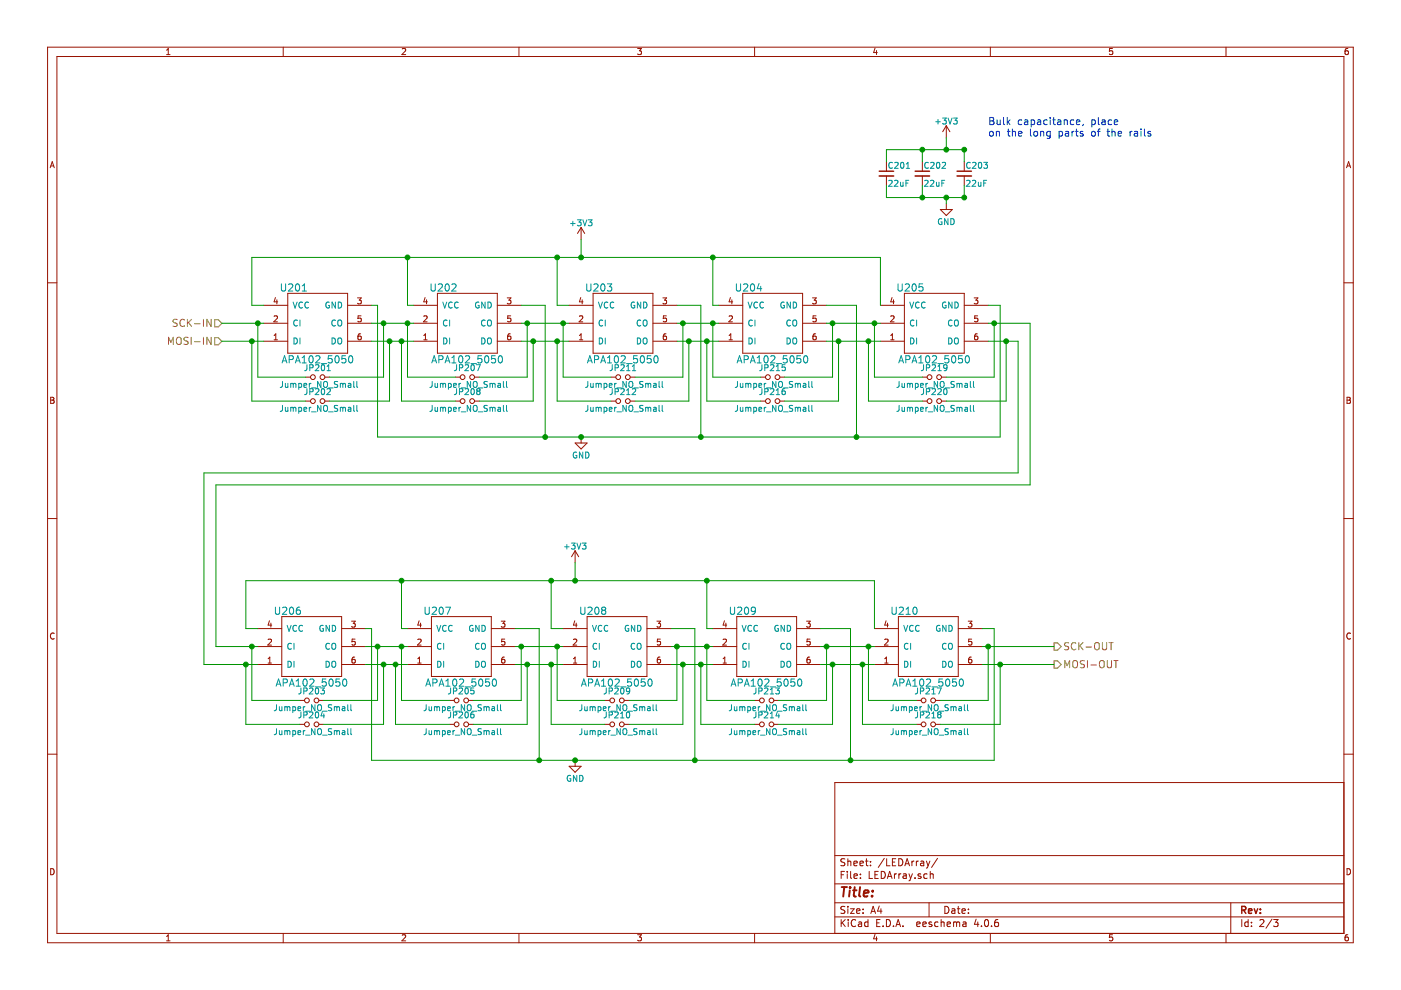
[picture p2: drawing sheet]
EESchema Schematic File Version 2
LIBS:power
LIBS:device
LIBS:transistors
LIBS:conn
LIBS:linear
LIBS:regul
LIBS:74xx
LIBS:cmos4000
LIBS:adc-dac
LIBS:memory
LIBS:xilinx
LIBS:microcontrollers
LIBS:dsp
LIBS:microchip
LIBS:analog_switches
LIBS:motorola
LIBS:texas
LIBS:intel
LIBS:audio
LIBS:interface
LIBS:digital-audio
LIBS:philips
LIBS:display
LIBS:cypress
LIBS:siliconi
LIBS:opto
LIBS:atmel
LIBS:contrib
LIBS:valves
LIBS:Borgel Custom
LIBS:sympetrum-v2 FF1.1-cache
EELAYER 25 0
EELAYER END
$Descr A4 11693 8268
encoding utf-8
Sheet 2 3
Title ""
Date ""
Rev ""
Comp ""
Comment1 ""
Comment2 ""
Comment3 ""
Comment4 ""
$EndDescr
$Comp
L +3V3 #PWR203
U 1 1
P 4850 2000
F 0 "#PWR203" H 4850 1850 50  0001 C CNN
F 1 "+3V3" H 4850 2140 50  0000 C CNN
F 2 "" H 4850 2000 50  0000 C CNN
F 3 "" H 4850 2000 50  0000 C CNN
	1    4850 2000
	1    0    0    -1  
$EndComp
$Comp
L GND #PWR204
U 1 1
P 4850 3650
F 0 "#PWR204" H 4850 3400 50  0001 C CNN
F 1 "GND" H 4850 3500 50  0000 C CNN
F 2 "" H 4850 3650 50  0000 C CNN
F 3 "" H 4850 3650 50  0000 C CNN
	1    4850 3650
	1    0    0    -1  
$EndComp
$Comp
L C_Small C202
U 1 1
P 7700 1450
F 0 "C202" H 7710 1520 50  0000 L CNN
F 1 "22uF" H 7710 1370 50  0000 L CNN
F 2 "Capacitors_SMD:C_0805" H 7700 1450 50  0001 C CNN
F 3 "" H 7700 1450 50  0001 C CNN
F 4 "Samsung" H 0   0   50  0001 C CNN "MFR"
F 5 "CL21A226KQCLRNC" H 0   0   50  0001 C CNN "MPN"
F 6 "DigiKey" H 0   0   50  0001 C CNN "SPR"
F 7 "1276-6687-1-ND" H 0   0   50  0001 C CNN "SPN"
F 8 "" H 0   0   50  0001 C CNN "SPURL"
	1    7700 1450
	1    0    0    -1  
$EndComp
$Comp
L C_Small C203
U 1 1
P 8050 1450
F 0 "C203" H 8060 1520 50  0000 L CNN
F 1 "22uF" H 8060 1370 50  0000 L CNN
F 2 "Capacitors_SMD:C_0805" H 8050 1450 50  0001 C CNN
F 3 "" H 8050 1450 50  0001 C CNN
F 4 "Samsung" H 0   0   50  0001 C CNN "MFR"
F 5 "CL21A226KQCLRNC" H 0   0   50  0001 C CNN "MPN"
F 6 "DigiKey" H 0   0   50  0001 C CNN "SPR"
F 7 "1276-6687-1-ND" H 0   0   50  0001 C CNN "SPN"
F 8 "" H 0   0   50  0001 C CNN "SPURL"
	1    8050 1450
	1    0    0    -1  
$EndComp
$Comp
L GND #PWR206
U 1 1
P 7900 1700
F 0 "#PWR206" H 7900 1450 50  0001 C CNN
F 1 "GND" H 7900 1550 50  0000 C CNN
F 2 "" H 7900 1700 50  0000 C CNN
F 3 "" H 7900 1700 50  0000 C CNN
	1    7900 1700
	1    0    0    -1  
$EndComp
$Comp
L +3V3 #PWR205
U 1 1
P 7900 1150
F 0 "#PWR205" H 7900 1000 50  0001 C CNN
F 1 "+3V3" H 7900 1290 50  0000 C CNN
F 2 "" H 7900 1150 50  0000 C CNN
F 3 "" H 7900 1150 50  0000 C CNN
	1    7900 1150
	1    0    0    -1  
$EndComp
$Comp
L C_Small C201
U 1 1
P 7400 1450
F 0 "C201" H 7410 1520 50  0000 L CNN
F 1 "22uF" H 7410 1370 50  0000 L CNN
F 2 "Capacitors_SMD:C_0805" H 7400 1450 50  0001 C CNN
F 3 "" H 7400 1450 50  0001 C CNN
F 4 "Samsung" H 0   0   50  0001 C CNN "MFR"
F 5 "CL21A226KQCLRNC" H 0   0   50  0001 C CNN "MPN"
F 6 "DigiKey" H 0   0   50  0001 C CNN "SPR"
F 7 "1276-6687-1-ND" H 0   0   50  0001 C CNN "SPN"
F 8 "" H 0   0   50  0001 C CNN "SPURL"
	1    7400 1450
	1    0    0    -1  
$EndComp
$Comp
L APA102_5050 U201
U 1 1
P 2650 2700
F 0 "U201" H 2450 3000 60  0000 C CNN
F 1 "APA102_5050" H 2650 2400 60  0000 C CNN
F 2 "Borgel Custom:LED-5050" H 2650 2300 60  0001 C CNN
F 3 "" H 2650 2250 60  0001 C CNN
F 4 "Choose one or both GND and VDD" H 2650 3250 60  0001 C CNN "Notes"
F 5 "" H 0   0   50  0001 C CNN "MFR"
F 6 "" H 0   0   50  0001 C CNN "MPN"
F 7 "" H 0   0   50  0001 C CNN "SPR"
F 8 "" H 0   0   50  0001 C CNN "SPN"
F 9 "" H 0   0   50  0001 C CNN "SPURL"
	1    2650 2700
	1    0    0    -1  
$EndComp
$Comp
L APA102_5050 U202
U 1 1
P 3900 2700
F 0 "U202" H 3700 3000 60  0000 C CNN
F 1 "APA102_5050" H 3900 2400 60  0000 C CNN
F 2 "Borgel Custom:LED-5050" H 3900 2300 60  0001 C CNN
F 3 "" H 3900 2250 60  0001 C CNN
F 4 "Choose one or both GND and VDD" H 3900 3250 60  0001 C CNN "Notes"
F 5 "" H 150 0   50  0001 C CNN "MFR"
F 6 "" H 150 0   50  0001 C CNN "MPN"
F 7 "" H 150 0   50  0001 C CNN "SPR"
F 8 "" H 150 0   50  0001 C CNN "SPN"
F 9 "" H 150 0   50  0001 C CNN "SPURL"
	1    3900 2700
	1    0    0    -1  
$EndComp
$Comp
L APA102_5050 U203
U 1 1
P 5200 2700
F 0 "U203" H 5000 3000 60  0000 C CNN
F 1 "APA102_5050" H 5200 2400 60  0000 C CNN
F 2 "Borgel Custom:LED-5050" H 5200 2300 60  0001 C CNN
F 3 "" H 5200 2250 60  0001 C CNN
F 4 "Choose one or both GND and VDD" H 5200 3250 60  0001 C CNN "Notes"
F 5 "" H 350 0   50  0001 C CNN "MFR"
F 6 "" H 350 0   50  0001 C CNN "MPN"
F 7 "" H 350 0   50  0001 C CNN "SPR"
F 8 "" H 350 0   50  0001 C CNN "SPN"
F 9 "" H 350 0   50  0001 C CNN "SPURL"
	1    5200 2700
	1    0    0    -1  
$EndComp
$Comp
L APA102_5050 U204
U 1 1
P 6450 2700
F 0 "U204" H 6250 3000 60  0000 C CNN
F 1 "APA102_5050" H 6450 2400 60  0000 C CNN
F 2 "Borgel Custom:LED-5050" H 6450 2300 60  0001 C CNN
F 3 "" H 6450 2250 60  0001 C CNN
F 4 "Choose one or both GND and VDD" H 6450 3250 60  0001 C CNN "Notes"
F 5 "" H 500 0   50  0001 C CNN "MFR"
F 6 "" H 500 0   50  0001 C CNN "MPN"
F 7 "" H 500 0   50  0001 C CNN "SPR"
F 8 "" H 500 0   50  0001 C CNN "SPN"
F 9 "" H 500 0   50  0001 C CNN "SPURL"
	1    6450 2700
	1    0    0    -1  
$EndComp
$Comp
L APA102_5050 U205
U 1 1
P 7800 2700
F 0 "U205" H 7600 3000 60  0000 C CNN
F 1 "APA102_5050" H 7800 2400 60  0000 C CNN
F 2 "Borgel Custom:LED-5050" H 7800 2300 60  0001 C CNN
F 3 "" H 7800 2250 60  0001 C CNN
F 4 "Choose one or both GND and VDD" H 7800 3250 60  0001 C CNN "Notes"
F 5 "" H 750 0   50  0001 C CNN "MFR"
F 6 "" H 750 0   50  0001 C CNN "MPN"
F 7 "" H 750 0   50  0001 C CNN "SPR"
F 8 "" H 750 0   50  0001 C CNN "SPN"
F 9 "" H 750 0   50  0001 C CNN "SPURL"
	1    7800 2700
	1    0    0    -1  
$EndComp
Text HLabel 1850 2850 0    60   Input ~ 0
MOSI-IN
Text HLabel 1850 2700 0    60   Input ~ 0
SCK-IN
Text HLabel 8800 5400 2    60   Output ~ 0
SCK-OUT
Text HLabel 8800 5550 2    60   Output ~ 0
MOSI-OUT
Text Notes 8250 1150 0    60   ~ 0
Bulk capacitance, place\non the long parts of the rails
$Comp
L Jumper_NO_Small JP201
U 1 1
P 2650 3150
F 0 "JP201" H 2650 3230 50  0000 C CNN
F 1 "Jumper_NO_Small" H 2660 3090 50  0000 C CNN
F 2 "Borgel Custom:SOLDER-JUMPER_1-WAY" H 2650 3150 50  0001 C CNN
F 3 "" H 2650 3150 50  0001 C CNN
	1    2650 3150
	1    0    0    -1  
$EndComp
$Comp
L Jumper_NO_Small JP202
U 1 1
P 2650 3350
F 0 "JP202" H 2650 3430 50  0000 C CNN
F 1 "Jumper_NO_Small" H 2660 3290 50  0000 C CNN
F 2 "Borgel Custom:SOLDER-JUMPER_1-WAY" H 2650 3350 50  0001 C CNN
F 3 "" H 2650 3350 50  0001 C CNN
	1    2650 3350
	1    0    0    -1  
$EndComp
$Comp
L Jumper_NO_Small JP207
U 1 1
P 3900 3150
F 0 "JP207" H 3900 3230 50  0000 C CNN
F 1 "Jumper_NO_Small" H 3910 3090 50  0000 C CNN
F 2 "Borgel Custom:SOLDER-JUMPER_1-WAY" H 3900 3150 50  0001 C CNN
F 3 "" H 3900 3150 50  0001 C CNN
	1    3900 3150
	1    0    0    -1  
$EndComp
$Comp
L Jumper_NO_Small JP208
U 1 1
P 3900 3350
F 0 "JP208" H 3900 3430 50  0000 C CNN
F 1 "Jumper_NO_Small" H 3910 3290 50  0000 C CNN
F 2 "Borgel Custom:SOLDER-JUMPER_1-WAY" H 3900 3350 50  0001 C CNN
F 3 "" H 3900 3350 50  0001 C CNN
	1    3900 3350
	1    0    0    -1  
$EndComp
$Comp
L Jumper_NO_Small JP211
U 1 1
P 5200 3150
F 0 "JP211" H 5200 3230 50  0000 C CNN
F 1 "Jumper_NO_Small" H 5210 3090 50  0000 C CNN
F 2 "Borgel Custom:SOLDER-JUMPER_1-WAY" H 5200 3150 50  0001 C CNN
F 3 "" H 5200 3150 50  0001 C CNN
	1    5200 3150
	1    0    0    -1  
$EndComp
$Comp
L Jumper_NO_Small JP212
U 1 1
P 5200 3350
F 0 "JP212" H 5200 3430 50  0000 C CNN
F 1 "Jumper_NO_Small" H 5210 3290 50  0000 C CNN
F 2 "Borgel Custom:SOLDER-JUMPER_1-WAY" H 5200 3350 50  0001 C CNN
F 3 "" H 5200 3350 50  0001 C CNN
	1    5200 3350
	1    0    0    -1  
$EndComp
$Comp
L Jumper_NO_Small JP215
U 1 1
P 6450 3150
F 0 "JP215" H 6450 3230 50  0000 C CNN
F 1 "Jumper_NO_Small" H 6460 3090 50  0000 C CNN
F 2 "Borgel Custom:SOLDER-JUMPER_1-WAY" H 6450 3150 50  0001 C CNN
F 3 "" H 6450 3150 50  0001 C CNN
	1    6450 3150
	1    0    0    -1  
$EndComp
$Comp
L Jumper_NO_Small JP216
U 1 1
P 6450 3350
F 0 "JP216" H 6450 3430 50  0000 C CNN
F 1 "Jumper_NO_Small" H 6460 3290 50  0000 C CNN
F 2 "Borgel Custom:SOLDER-JUMPER_1-WAY" H 6450 3350 50  0001 C CNN
F 3 "" H 6450 3350 50  0001 C CNN
	1    6450 3350
	1    0    0    -1  
$EndComp
$Comp
L Jumper_NO_Small JP219
U 1 1
P 7800 3150
F 0 "JP219" H 7800 3230 50  0000 C CNN
F 1 "Jumper_NO_Small" H 7810 3090 50  0000 C CNN
F 2 "Borgel Custom:SOLDER-JUMPER_1-WAY" H 7800 3150 50  0001 C CNN
F 3 "" H 7800 3150 50  0001 C CNN
	1    7800 3150
	1    0    0    -1  
$EndComp
$Comp
L Jumper_NO_Small JP220
U 1 1
P 7800 3350
F 0 "JP220" H 7800 3430 50  0000 C CNN
F 1 "Jumper_NO_Small" H 7810 3290 50  0000 C CNN
F 2 "Borgel Custom:SOLDER-JUMPER_1-WAY" H 7800 3350 50  0001 C CNN
F 3 "" H 7800 3350 50  0001 C CNN
	1    7800 3350
	1    0    0    -1  
$EndComp
Wire Wire Line
	1850 2700 2200 2700
Wire Wire Line
	1850 2850 2200 2850
Wire Wire Line
	6900 2700 7350 2700
Wire Wire Line
	6900 2850 7350 2850
Wire Wire Line
	5650 2700 6000 2700
Wire Wire Line
	5650 2850 6000 2850
Wire Wire Line
	4350 2700 4750 2700
Wire Wire Line
	4350 2850 4750 2850
Wire Wire Line
	3100 2700 3450 2700
Wire Wire Line
	3100 2850 3450 2850
Wire Wire Line
	1800 4050 1800 5400
Wire Wire Line
	8600 2700 8600 4050
Wire Wire Line
	8500 2850 8500 3950
Wire Wire Line
	1700 3950 1700 5550
Wire Wire Line
	7900 1150 7900 1250
Wire Wire Line
	7700 1250 7700 1350
Wire Wire Line
	7700 1550 7700 1650
Wire Wire Line
	7900 1650 7900 1700
Wire Wire Line
	8050 1650 8050 1550
Wire Wire Line
	8050 1250 8050 1350
Wire Wire Line
	7400 1250 7400 1350
Wire Wire Line
	7400 1550 7400 1650
Wire Wire Line
	8350 2550 8250 2550
Wire Wire Line
	3150 3650 3150 2550
Wire Wire Line
	3150 2550 3100 2550
Wire Wire Line
	4850 2000 4850 2150
Wire Wire Line
	2100 2150 7350 2150
Wire Wire Line
	2100 2150 2100 2550
Wire Wire Line
	2100 2550 2200 2550
Wire Wire Line
	6000 2550 5950 2550
Wire Wire Line
	4350 2550 4550 2550
Wire Wire Line
	5650 2550 5850 2550
Wire Wire Line
	6900 2550 7150 2550
Wire Wire Line
	7400 1650 8050 1650
Wire Wire Line
	7400 1250 8050 1250
Connection ~ 7900 1650
Connection ~ 7900 1250
Connection ~ 7700 1250
Connection ~ 7700 1650
Connection ~ 8050 1250
Connection ~ 8050 1650
Connection ~ 4850 3650
Connection ~ 4850 2150
Wire Wire Line
	8600 4050 1800 4050
Wire Wire Line
	8500 3950 1700 3950
Wire Wire Line
	2150 2700 2150 3150
Wire Wire Line
	2150 3150 2550 3150
Connection ~ 2150 2700
Wire Wire Line
	2750 3150 3200 3150
Wire Wire Line
	2550 3350 2100 3350
Wire Wire Line
	2100 3350 2100 2850
Connection ~ 2100 2850
Wire Wire Line
	2750 3350 3250 3350
Wire Wire Line
	8250 2850 8500 2850
Wire Wire Line
	8250 2700 8600 2700
Wire Wire Line
	7350 2150 7350 2550
Wire Wire Line
	8350 3650 8350 2550
Wire Wire Line
	3150 3650 8350 3650
Wire Wire Line
	7150 2550 7150 3650
Connection ~ 7150 3650
Wire Wire Line
	7700 3150 7300 3150
Wire Wire Line
	7300 3150 7300 2700
Connection ~ 7300 2700
Wire Wire Line
	7250 2850 7250 3350
Wire Wire Line
	7250 3350 7700 3350
Connection ~ 7250 2850
Wire Wire Line
	7900 3150 8300 3150
Wire Wire Line
	8300 3150 8300 2700
Connection ~ 8300 2700
Wire Wire Line
	8400 3350 7900 3350
Wire Wire Line
	6550 3150 6950 3150
Wire Wire Line
	6950 3150 6950 2700
Connection ~ 6950 2700
Wire Wire Line
	6550 3350 7000 3350
Wire Wire Line
	7000 3350 7000 2850
Connection ~ 7000 2850
Wire Wire Line
	3450 2550 3400 2550
Wire Wire Line
	3400 2550 3400 2150
Connection ~ 3400 2150
Wire Wire Line
	3200 3150 3200 2700
Connection ~ 3200 2700
Wire Wire Line
	3250 3350 3250 2850
Connection ~ 3250 2850
Wire Wire Line
	3800 3350 3350 3350
Wire Wire Line
	3350 3350 3350 2850
Connection ~ 3350 2850
Wire Wire Line
	3800 3150 3400 3150
Wire Wire Line
	3400 3150 3400 2700
Connection ~ 3400 2700
Wire Wire Line
	4750 2550 4650 2550
Wire Wire Line
	4650 2550 4650 2150
Connection ~ 4650 2150
Wire Wire Line
	4550 2550 4550 3650
Connection ~ 4550 3650
Wire Wire Line
	5850 2550 5850 3650
Connection ~ 5850 3650
Wire Wire Line
	5950 2550 5950 2150
Connection ~ 5950 2150
Wire Wire Line
	5100 3150 4700 3150
Wire Wire Line
	4700 3150 4700 2700
Connection ~ 4700 2700
Wire Wire Line
	4650 2850 4650 3350
Wire Wire Line
	4650 3350 5100 3350
Connection ~ 4650 2850
Wire Wire Line
	5300 3150 5700 3150
Wire Wire Line
	5700 3150 5700 2700
Connection ~ 5700 2700
Wire Wire Line
	5300 3350 5750 3350
Wire Wire Line
	5750 3350 5750 2850
Connection ~ 5750 2850
Wire Wire Line
	6350 3150 5950 3150
Wire Wire Line
	5950 3150 5950 2700
Connection ~ 5950 2700
Wire Wire Line
	5900 2850 5900 3350
Wire Wire Line
	5900 3350 6350 3350
Connection ~ 5900 2850
Wire Wire Line
	4000 3150 4400 3150
Wire Wire Line
	4400 3150 4400 2700
Connection ~ 4400 2700
Wire Wire Line
	4000 3350 4450 3350
Wire Wire Line
	4450 3350 4450 2850
Connection ~ 4450 2850
Wire Wire Line
	8400 3350 8400 2850
Connection ~ 8400 2850
$Comp
L +3V3 #PWR201
U 1 1
P 4800 4700
F 0 "#PWR201" H 4800 4550 50  0001 C CNN
F 1 "+3V3" H 4800 4840 50  0000 C CNN
F 2 "" H 4800 4700 50  0000 C CNN
F 3 "" H 4800 4700 50  0000 C CNN
	1    4800 4700
	1    0    0    -1  
$EndComp
$Comp
L GND #PWR202
U 1 1
P 4800 6350
F 0 "#PWR202" H 4800 6100 50  0001 C CNN
F 1 "GND" H 4800 6200 50  0000 C CNN
F 2 "" H 4800 6350 50  0000 C CNN
F 3 "" H 4800 6350 50  0000 C CNN
	1    4800 6350
	1    0    0    -1  
$EndComp
$Comp
L APA102_5050 U206
U 1 1
P 2600 5400
F 0 "U206" H 2400 5700 60  0000 C CNN
F 1 "APA102_5050" H 2600 5100 60  0000 C CNN
F 2 "Borgel Custom:LED-5050" H 2600 5000 60  0001 C CNN
F 3 "" H 2600 4950 60  0001 C CNN
F 4 "Choose one or both GND and VDD" H 2600 5950 60  0001 C CNN "Notes"
F 5 "" H -50 2700 50  0001 C CNN "MFR"
F 6 "" H -50 2700 50  0001 C CNN "MPN"
F 7 "" H -50 2700 50  0001 C CNN "SPR"
F 8 "" H -50 2700 50  0001 C CNN "SPN"
F 9 "" H -50 2700 50  0001 C CNN "SPURL"
	1    2600 5400
	1    0    0    -1  
$EndComp
$Comp
L APA102_5050 U207
U 1 1
P 3850 5400
F 0 "U207" H 3650 5700 60  0000 C CNN
F 1 "APA102_5050" H 3850 5100 60  0000 C CNN
F 2 "Borgel Custom:LED-5050" H 3850 5000 60  0001 C CNN
F 3 "" H 3850 4950 60  0001 C CNN
F 4 "Choose one or both GND and VDD" H 3850 5950 60  0001 C CNN "Notes"
F 5 "" H 100 2700 50  0001 C CNN "MFR"
F 6 "" H 100 2700 50  0001 C CNN "MPN"
F 7 "" H 100 2700 50  0001 C CNN "SPR"
F 8 "" H 100 2700 50  0001 C CNN "SPN"
F 9 "" H 100 2700 50  0001 C CNN "SPURL"
	1    3850 5400
	1    0    0    -1  
$EndComp
$Comp
L APA102_5050 U208
U 1 1
P 5150 5400
F 0 "U208" H 4950 5700 60  0000 C CNN
F 1 "APA102_5050" H 5150 5100 60  0000 C CNN
F 2 "Borgel Custom:LED-5050" H 5150 5000 60  0001 C CNN
F 3 "" H 5150 4950 60  0001 C CNN
F 4 "Choose one or both GND and VDD" H 5150 5950 60  0001 C CNN "Notes"
F 5 "" H 300 2700 50  0001 C CNN "MFR"
F 6 "" H 300 2700 50  0001 C CNN "MPN"
F 7 "" H 300 2700 50  0001 C CNN "SPR"
F 8 "" H 300 2700 50  0001 C CNN "SPN"
F 9 "" H 300 2700 50  0001 C CNN "SPURL"
	1    5150 5400
	1    0    0    -1  
$EndComp
$Comp
L APA102_5050 U209
U 1 1
P 6400 5400
F 0 "U209" H 6200 5700 60  0000 C CNN
F 1 "APA102_5050" H 6400 5100 60  0000 C CNN
F 2 "Borgel Custom:LED-5050" H 6400 5000 60  0001 C CNN
F 3 "" H 6400 4950 60  0001 C CNN
F 4 "Choose one or both GND and VDD" H 6400 5950 60  0001 C CNN "Notes"
F 5 "" H 450 2700 50  0001 C CNN "MFR"
F 6 "" H 450 2700 50  0001 C CNN "MPN"
F 7 "" H 450 2700 50  0001 C CNN "SPR"
F 8 "" H 450 2700 50  0001 C CNN "SPN"
F 9 "" H 450 2700 50  0001 C CNN "SPURL"
	1    6400 5400
	1    0    0    -1  
$EndComp
$Comp
L APA102_5050 U210
U 1 1
P 7750 5400
F 0 "U210" H 7550 5700 60  0000 C CNN
F 1 "APA102_5050" H 7750 5100 60  0000 C CNN
F 2 "Borgel Custom:LED-5050" H 7750 5000 60  0001 C CNN
F 3 "" H 7750 4950 60  0001 C CNN
F 4 "Choose one or both GND and VDD" H 7750 5950 60  0001 C CNN "Notes"
F 5 "" H 700 2700 50  0001 C CNN "MFR"
F 6 "" H 700 2700 50  0001 C CNN "MPN"
F 7 "" H 700 2700 50  0001 C CNN "SPR"
F 8 "" H 700 2700 50  0001 C CNN "SPN"
F 9 "" H 700 2700 50  0001 C CNN "SPURL"
	1    7750 5400
	1    0    0    -1  
$EndComp
$Comp
L Jumper_NO_Small JP203
U 1 1
P 2600 5850
F 0 "JP203" H 2600 5930 50  0000 C CNN
F 1 "Jumper_NO_Small" H 2610 5790 50  0000 C CNN
F 2 "Borgel Custom:SOLDER-JUMPER_1-WAY" H 2600 5850 50  0001 C CNN
F 3 "" H 2600 5850 50  0001 C CNN
	1    2600 5850
	1    0    0    -1  
$EndComp
$Comp
L Jumper_NO_Small JP204
U 1 1
P 2600 6050
F 0 "JP204" H 2600 6130 50  0000 C CNN
F 1 "Jumper_NO_Small" H 2610 5990 50  0000 C CNN
F 2 "Borgel Custom:SOLDER-JUMPER_1-WAY" H 2600 6050 50  0001 C CNN
F 3 "" H 2600 6050 50  0001 C CNN
	1    2600 6050
	1    0    0    -1  
$EndComp
$Comp
L Jumper_NO_Small JP205
U 1 1
P 3850 5850
F 0 "JP205" H 3850 5930 50  0000 C CNN
F 1 "Jumper_NO_Small" H 3860 5790 50  0000 C CNN
F 2 "Borgel Custom:SOLDER-JUMPER_1-WAY" H 3850 5850 50  0001 C CNN
F 3 "" H 3850 5850 50  0001 C CNN
	1    3850 5850
	1    0    0    -1  
$EndComp
$Comp
L Jumper_NO_Small JP206
U 1 1
P 3850 6050
F 0 "JP206" H 3850 6130 50  0000 C CNN
F 1 "Jumper_NO_Small" H 3860 5990 50  0000 C CNN
F 2 "Borgel Custom:SOLDER-JUMPER_1-WAY" H 3850 6050 50  0001 C CNN
F 3 "" H 3850 6050 50  0001 C CNN
	1    3850 6050
	1    0    0    -1  
$EndComp
$Comp
L Jumper_NO_Small JP209
U 1 1
P 5150 5850
F 0 "JP209" H 5150 5930 50  0000 C CNN
F 1 "Jumper_NO_Small" H 5160 5790 50  0000 C CNN
F 2 "Borgel Custom:SOLDER-JUMPER_1-WAY" H 5150 5850 50  0001 C CNN
F 3 "" H 5150 5850 50  0001 C CNN
	1    5150 5850
	1    0    0    -1  
$EndComp
$Comp
L Jumper_NO_Small JP210
U 1 1
P 5150 6050
F 0 "JP210" H 5150 6130 50  0000 C CNN
F 1 "Jumper_NO_Small" H 5160 5990 50  0000 C CNN
F 2 "Borgel Custom:SOLDER-JUMPER_1-WAY" H 5150 6050 50  0001 C CNN
F 3 "" H 5150 6050 50  0001 C CNN
	1    5150 6050
	1    0    0    -1  
$EndComp
$Comp
L Jumper_NO_Small JP213
U 1 1
P 6400 5850
F 0 "JP213" H 6400 5930 50  0000 C CNN
F 1 "Jumper_NO_Small" H 6410 5790 50  0000 C CNN
F 2 "Borgel Custom:SOLDER-JUMPER_1-WAY" H 6400 5850 50  0001 C CNN
F 3 "" H 6400 5850 50  0001 C CNN
	1    6400 5850
	1    0    0    -1  
$EndComp
$Comp
L Jumper_NO_Small JP214
U 1 1
P 6400 6050
F 0 "JP214" H 6400 6130 50  0000 C CNN
F 1 "Jumper_NO_Small" H 6410 5990 50  0000 C CNN
F 2 "Borgel Custom:SOLDER-JUMPER_1-WAY" H 6400 6050 50  0001 C CNN
F 3 "" H 6400 6050 50  0001 C CNN
	1    6400 6050
	1    0    0    -1  
$EndComp
$Comp
L Jumper_NO_Small JP217
U 1 1
P 7750 5850
F 0 "JP217" H 7750 5930 50  0000 C CNN
F 1 "Jumper_NO_Small" H 7760 5790 50  0000 C CNN
F 2 "Borgel Custom:SOLDER-JUMPER_1-WAY" H 7750 5850 50  0001 C CNN
F 3 "" H 7750 5850 50  0001 C CNN
	1    7750 5850
	1    0    0    -1  
$EndComp
$Comp
L Jumper_NO_Small JP218
U 1 1
P 7750 6050
F 0 "JP218" H 7750 6130 50  0000 C CNN
F 1 "Jumper_NO_Small" H 7760 5990 50  0000 C CNN
F 2 "Borgel Custom:SOLDER-JUMPER_1-WAY" H 7750 6050 50  0001 C CNN
F 3 "" H 7750 6050 50  0001 C CNN
	1    7750 6050
	1    0    0    -1  
$EndComp
Wire Wire Line
	1800 5400 2150 5400
Wire Wire Line
	1700 5550 2150 5550
Wire Wire Line
	6850 5400 7300 5400
Wire Wire Line
	6850 5550 7300 5550
Wire Wire Line
	5600 5400 5950 5400
Wire Wire Line
	5600 5550 5950 5550
Wire Wire Line
	4300 5400 4700 5400
Wire Wire Line
	4300 5550 4700 5550
Wire Wire Line
	3050 5400 3400 5400
Wire Wire Line
	3050 5550 3400 5550
Wire Wire Line
	8300 5250 8200 5250
Wire Wire Line
	3100 6350 3100 5250
Wire Wire Line
	3100 5250 3050 5250
Wire Wire Line
	4800 4700 4800 4850
Wire Wire Line
	2050 4850 7300 4850
Wire Wire Line
	2050 4850 2050 5250
Wire Wire Line
	2050 5250 2150 5250
Wire Wire Line
	5950 5250 5900 5250
Wire Wire Line
	4300 5250 4500 5250
Wire Wire Line
	5600 5250 5800 5250
Wire Wire Line
	6850 5250 7100 5250
Connection ~ 4800 6350
Connection ~ 4800 4850
Wire Wire Line
	2100 5400 2100 5850
Wire Wire Line
	2100 5850 2500 5850
Connection ~ 2100 5400
Wire Wire Line
	2700 5850 3150 5850
Wire Wire Line
	2500 6050 2050 6050
Wire Wire Line
	2050 6050 2050 5550
Connection ~ 2050 5550
Wire Wire Line
	2700 6050 3200 6050
Wire Wire Line
	8200 5550 8800 5550
Wire Wire Line
	8200 5400 8800 5400
Wire Wire Line
	7300 4850 7300 5250
Wire Wire Line
	8300 6350 8300 5250
Wire Wire Line
	3100 6350 8300 6350
Wire Wire Line
	7100 5250 7100 6350
Connection ~ 7100 6350
Wire Wire Line
	7650 5850 7250 5850
Wire Wire Line
	7250 5850 7250 5400
Connection ~ 7250 5400
Wire Wire Line
	7200 5550 7200 6050
Wire Wire Line
	7200 6050 7650 6050
Connection ~ 7200 5550
Wire Wire Line
	7850 5850 8250 5850
Wire Wire Line
	8250 5850 8250 5400
Connection ~ 8250 5400
Wire Wire Line
	8350 6050 7850 6050
Wire Wire Line
	6500 5850 6900 5850
Wire Wire Line
	6900 5850 6900 5400
Connection ~ 6900 5400
Wire Wire Line
	6500 6050 6950 6050
Wire Wire Line
	6950 6050 6950 5550
Connection ~ 6950 5550
Wire Wire Line
	3400 5250 3350 5250
Wire Wire Line
	3350 5250 3350 4850
Connection ~ 3350 4850
Wire Wire Line
	3150 5850 3150 5400
Connection ~ 3150 5400
Wire Wire Line
	3200 6050 3200 5550
Connection ~ 3200 5550
Wire Wire Line
	3750 6050 3300 6050
Wire Wire Line
	3300 6050 3300 5550
Connection ~ 3300 5550
Wire Wire Line
	3750 5850 3350 5850
Wire Wire Line
	3350 5850 3350 5400
Connection ~ 3350 5400
Wire Wire Line
	4700 5250 4600 5250
Wire Wire Line
	4600 5250 4600 4850
Connection ~ 4600 4850
Wire Wire Line
	4500 5250 4500 6350
Connection ~ 4500 6350
Wire Wire Line
	5800 5250 5800 6350
Connection ~ 5800 6350
Wire Wire Line
	5900 5250 5900 4850
Connection ~ 5900 4850
Wire Wire Line
	5050 5850 4650 5850
Wire Wire Line
	4650 5850 4650 5400
Connection ~ 4650 5400
Wire Wire Line
	4600 5550 4600 6050
Wire Wire Line
	4600 6050 5050 6050
Connection ~ 4600 5550
Wire Wire Line
	5250 5850 5650 5850
Wire Wire Line
	5650 5850 5650 5400
Connection ~ 5650 5400
Wire Wire Line
	5250 6050 5700 6050
Wire Wire Line
	5700 6050 5700 5550
Connection ~ 5700 5550
Wire Wire Line
	6300 5850 5900 5850
Wire Wire Line
	5900 5850 5900 5400
Connection ~ 5900 5400
Wire Wire Line
	5850 5550 5850 6050
Wire Wire Line
	5850 6050 6300 6050
Connection ~ 5850 5550
Wire Wire Line
	3950 5850 4350 5850
Wire Wire Line
	4350 5850 4350 5400
Connection ~ 4350 5400
Wire Wire Line
	3950 6050 4400 6050
Wire Wire Line
	4400 6050 4400 5550
Connection ~ 4400 5550
Wire Wire Line
	8350 6050 8350 5550
Connection ~ 8350 5550
$EndSCHEMATC
